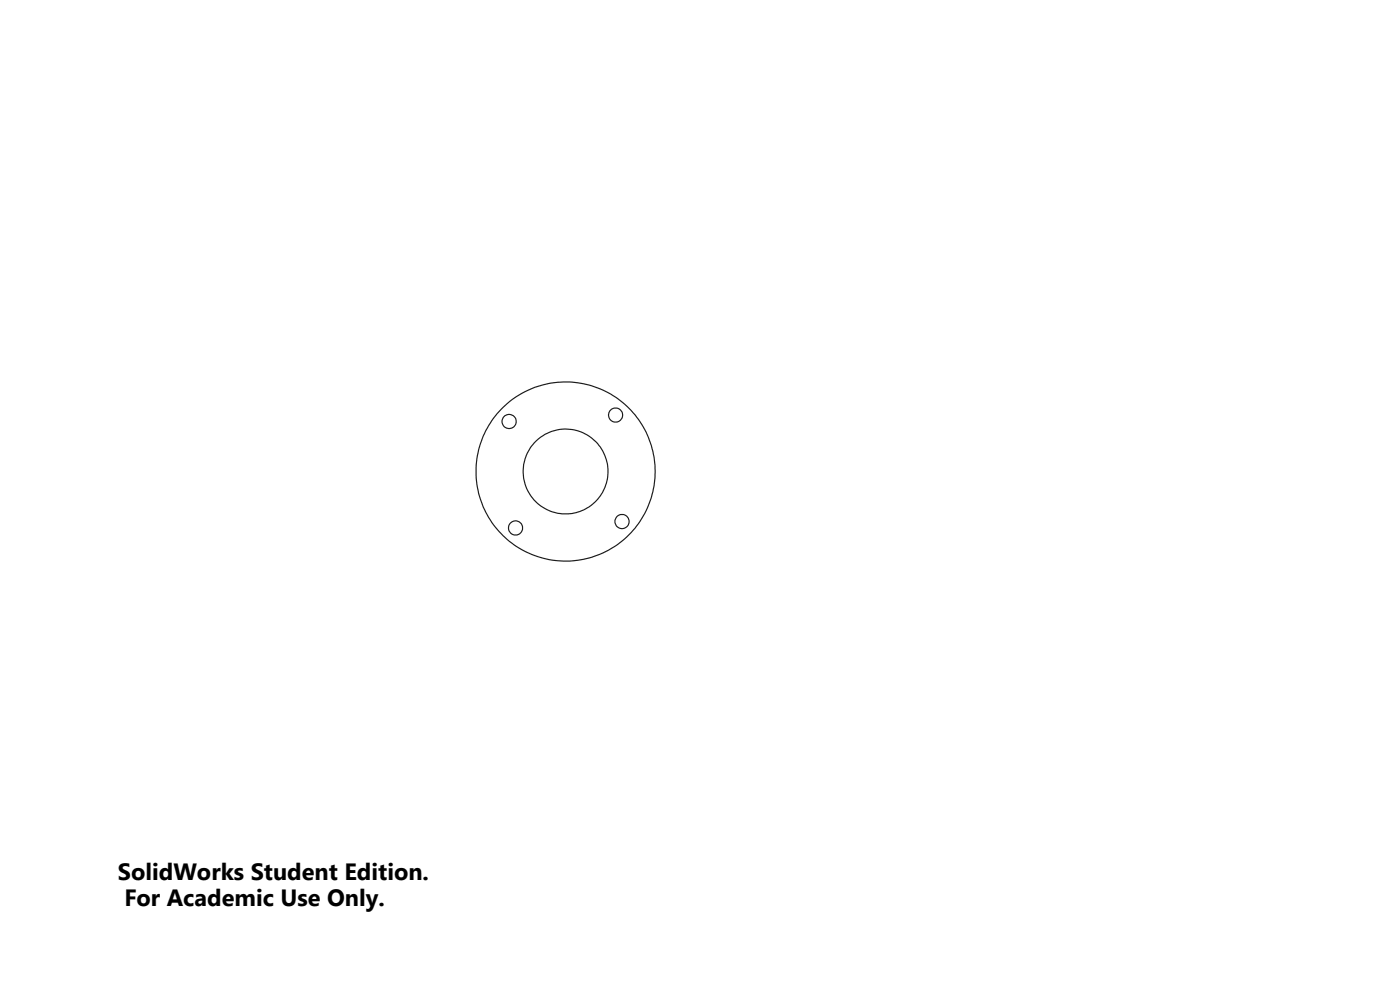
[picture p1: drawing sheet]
<svg xmlns="http://www.w3.org/2000/svg" width="297mm" height="210mm" viewBox="0 0 297 210" stroke-linecap="round" stroke-linejoin="round" font-family="sans-serif">
<g fill="none" stroke="#191924" stroke-width=".25">
<circle cx="108" cy="89.4" r="1.5"/>
<circle cx="130.6" cy="88" r="1.49"/>
<circle cx="109.4" cy="112" r="1.51"/>
<circle cx="120" cy="100" r="9"/>
<circle cx="120" cy="100" r="19"/>
<circle cx="131.9" cy="110.6" r="1.51"/>
</g>
<g font-size="5">
<text x="25" y="186.7">SolidWorks Student Edition.</text>
<text x="26.4" y="192.2">For Academic Use Only.</text>
</g>
</svg>
